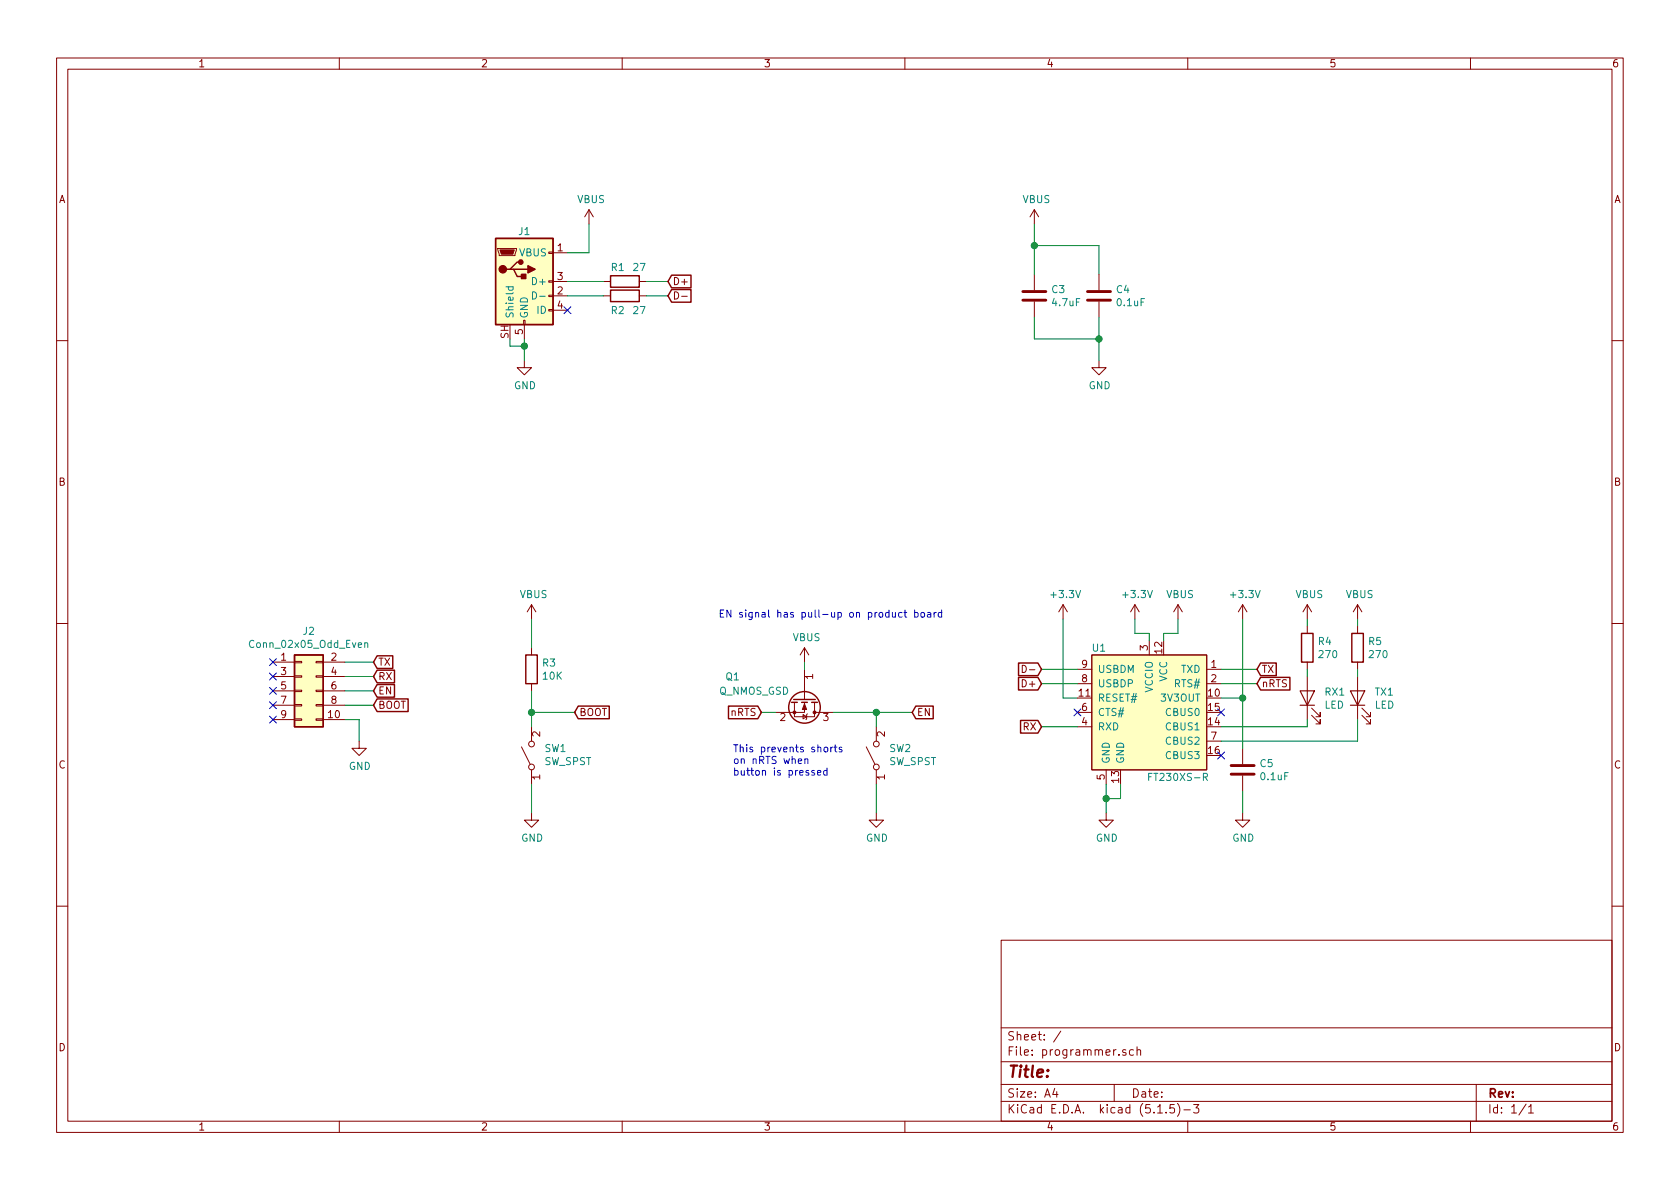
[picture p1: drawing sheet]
EESchema Schematic File Version 4
EELAYER 30 0
EELAYER END
$Descr A4 11693 8268
encoding utf-8
Sheet 1 1
Title ""
Date ""
Rev ""
Comp ""
Comment1 ""
Comment2 ""
Comment3 ""
Comment4 ""
$EndDescr
$Comp
L My_Symbols:10118192-0001LF J1
U 1 1
P 3650 1950
F 0 "J1" H 3650 2300 50  0000 C CNN
F 1 "10118192-0001LF" H 3707 2326 50  0001 C CNN
F 2 "digikey-footprints:USB_Micro_B_Female_10118192" H 3800 1900 50  0001 C CNN
F 3 "~" H 3800 1900 50  0001 C CNN
F 4 "C132564" H 3650 1950 50  0001 C CNN "LCSC Part Number"
	1    3650 1950
	1    0    0    -1  
$EndComp
$Comp
L Connector_Generic:Conn_02x05_Odd_Even J2
U 1 1
P 2100 4800
F 0 "J2" H 2150 5217 50  0000 C CNN
F 1 "Conn_02x05_Odd_Even" H 2150 5126 50  0000 C CNN
F 2 "Connector_PinSocket_2.54mm:PinSocket_2x05_P2.54mm_Vertical" H 2100 4800 50  0001 C CNN
F 3 "~" H 2100 4800 50  0001 C CNN
F 4 "Unpopulated" H 2100 4800 50  0001 C CNN "LCSC Part Number"
	1    2100 4800
	1    0    0    -1  
$EndComp
$Comp
L dk_Interface-Controllers:FT230XS-R U1
U 1 1
P 8000 4850
F 0 "U1" H 7650 5200 50  0000 C CNN
F 1 "FT230XS-R" H 8200 4300 50  0000 C CNN
F 2 "Package_SO:SSOP-16_3.9x4.9mm_P0.635mm" H 8200 5050 60  0001 L CNN
F 3 "http://www.ftdichip.com/Support/Documents/DataSheets/ICs/DS_FT230X.pdf" H 8200 5150 60  0001 L CNN
F 4 "768-1135-1-ND" H 8200 5250 60  0001 L CNN "Digi-Key_PN"
F 5 "FT230XS-R" H 8200 5350 60  0001 L CNN "MPN"
F 6 "Integrated Circuits (ICs)" H 8200 5450 60  0001 L CNN "Category"
F 7 "Interface - Controllers" H 8200 5550 60  0001 L CNN "Family"
F 8 "http://www.ftdichip.com/Support/Documents/DataSheets/ICs/DS_FT230X.pdf" H 8200 5650 60  0001 L CNN "DK_Datasheet_Link"
F 9 "/product-detail/en/ftdi-future-technology-devices-international-ltd/FT230XS-R/768-1135-1-ND/3029155" H 8200 5750 60  0001 L CNN "DK_Detail_Page"
F 10 "IC USB SERIAL BASIC UART 16SSOP" H 8200 5850 60  0001 L CNN "Description"
F 11 "FTDI, Future Technology Devices International Ltd" H 8200 5950 60  0001 L CNN "Manufacturer"
F 12 "Active" H 8200 6050 60  0001 L CNN "Status"
F 13 "C69082" H 8000 4850 50  0001 C CNN "LCSC Part Number"
	1    8000 4850
	1    0    0    -1  
$EndComp
$Comp
L Device:R R1
U 1 1
P 4350 1950
F 0 "R1" V 4250 1900 50  0000 C CNN
F 1 "27" V 4250 2050 50  0000 C CNN
F 2 "Capacitor_SMD:C_0603_1608Metric" V 4280 1950 50  0001 C CNN
F 3 "~" H 4350 1950 50  0001 C CNN
F 4 " C137639" H 4350 1950 50  0001 C CNN "LCSC Part Number"
	1    4350 1950
	0    1    1    0   
$EndComp
$Comp
L Device:R R2
U 1 1
P 4350 2050
F 0 "R2" V 4450 2000 50  0000 C CNN
F 1 "27" V 4450 2150 50  0000 C CNN
F 2 "Capacitor_SMD:C_0603_1608Metric" V 4280 2050 50  0001 C CNN
F 3 "~" H 4350 2050 50  0001 C CNN
F 4 " C137639" H 4350 2050 50  0001 C CNN "LCSC Part Number"
	1    4350 2050
	0    1    1    0   
$EndComp
Wire Wire Line
	4500 1950 4650 1950
Wire Wire Line
	4500 2050 4650 2050
Text GLabel 4650 1950 2    50   Input ~ 0
D+
Text GLabel 4650 2050 2    50   Input ~ 0
D-
$Comp
L power:GND #PWR0103
U 1 1
P 3650 2500
F 0 "#PWR0103" H 3650 2250 50  0001 C CNN
F 1 "GND" H 3655 2327 50  0000 C CNN
F 2 "" H 3650 2500 50  0001 C CNN
F 3 "" H 3650 2500 50  0001 C CNN
	1    3650 2500
	1    0    0    -1  
$EndComp
Wire Wire Line
	3650 2500 3650 2400
Wire Wire Line
	3550 2350 3550 2400
Wire Wire Line
	3550 2400 3650 2400
Connection ~ 3650 2400
Wire Wire Line
	3650 2400 3650 2350
Wire Wire Line
	4100 1750 4100 1550
$Comp
L power:VBUS #PWR0104
U 1 1
P 4100 1550
F 0 "#PWR0104" H 4100 1400 50  0001 C CNN
F 1 "VBUS" H 4115 1723 50  0000 C CNN
F 2 "" H 4100 1550 50  0001 C CNN
F 3 "" H 4100 1550 50  0001 C CNN
	1    4100 1550
	1    0    0    -1  
$EndComp
Wire Wire Line
	3950 1750 4100 1750
$Comp
L power:VBUS #PWR0105
U 1 1
P 7200 1550
F 0 "#PWR0105" H 7200 1400 50  0001 C CNN
F 1 "VBUS" H 7215 1723 50  0000 C CNN
F 2 "" H 7200 1550 50  0001 C CNN
F 3 "" H 7200 1550 50  0001 C CNN
	1    7200 1550
	1    0    0    -1  
$EndComp
$Comp
L power:GND #PWR0106
U 1 1
P 7650 2500
F 0 "#PWR0106" H 7650 2250 50  0001 C CNN
F 1 "GND" H 7655 2327 50  0000 C CNN
F 2 "" H 7650 2500 50  0001 C CNN
F 3 "" H 7650 2500 50  0001 C CNN
	1    7650 2500
	1    0    0    -1  
$EndComp
$Comp
L Device:C C3
U 1 1
P 7200 2050
F 0 "C3" H 7315 2096 50  0000 L CNN
F 1 "4.7uF" H 7315 2005 50  0000 L CNN
F 2 "Capacitor_SMD:C_0603_1608Metric" H 7238 1900 50  0001 C CNN
F 3 "~" H 7200 2050 50  0001 C CNN
F 4 " C99226" H 7200 2050 50  0001 C CNN "LCSC Part Number"
F 5 "" H 7200 2050 50  0001 C CNN "Tolerance"
	1    7200 2050
	1    0    0    -1  
$EndComp
$Comp
L Device:C C4
U 1 1
P 7650 2050
F 0 "C4" H 7765 2096 50  0000 L CNN
F 1 "0.1uF" H 7765 2005 50  0000 L CNN
F 2 "Capacitor_SMD:C_0603_1608Metric" H 7688 1900 50  0001 C CNN
F 3 "~" H 7650 2050 50  0001 C CNN
F 4 "C24452" H 7650 2050 50  0001 C CNN "LCSC Part Number"
F 5 "" H 7650 2050 50  0001 C CNN "Tolerance"
	1    7650 2050
	1    0    0    -1  
$EndComp
Wire Wire Line
	7200 1550 7200 1700
Wire Wire Line
	7650 2200 7650 2350
Wire Wire Line
	7200 2200 7200 2350
Wire Wire Line
	7200 2350 7650 2350
Connection ~ 7650 2350
Wire Wire Line
	7650 2350 7650 2500
Wire Wire Line
	7650 1900 7650 1700
Wire Wire Line
	7650 1700 7200 1700
Connection ~ 7200 1700
Wire Wire Line
	7200 1700 7200 1900
Wire Wire Line
	8500 4650 8750 4650
Wire Wire Line
	8500 4750 8750 4750
Wire Wire Line
	8500 4850 8650 4850
Wire Wire Line
	8100 4450 8100 4400
Wire Wire Line
	8000 4450 8000 4400
Wire Wire Line
	7500 4650 7250 4650
Wire Wire Line
	7500 4750 7250 4750
Wire Wire Line
	7500 4850 7400 4850
Wire Wire Line
	7500 5050 7250 5050
NoConn ~ 8500 4950
NoConn ~ 7500 4950
NoConn ~ 8500 5250
Text GLabel 8750 4650 2    50   Input ~ 0
TX
Text GLabel 8750 4750 2    50   Input ~ 0
nRTS
Text GLabel 7250 4750 0    50   Input ~ 0
D+
Text GLabel 7250 4650 0    50   Input ~ 0
D-
Text GLabel 7250 5050 0    50   Input ~ 0
RX
$Comp
L Device:LED TX1
U 1 1
P 9450 4850
F 0 "TX1" V 9489 4733 50  0000 R CNN
F 1 "LED" V 9398 4733 50  0000 R CNN
F 2 "Capacitor_SMD:C_0603_1608Metric" H 9450 4850 50  0001 C CNN
F 3 "~" H 9450 4850 50  0001 C CNN
F 4 "C99290" H 9450 4850 50  0001 C CNN "LCSC Part Number"
	1    9450 4850
	0    -1   -1   0   
$EndComp
$Comp
L Device:LED RX1
U 1 1
P 9100 4850
F 0 "RX1" V 9139 4733 50  0000 R CNN
F 1 "LED" V 9048 4733 50  0000 R CNN
F 2 "Capacitor_SMD:C_0603_1608Metric" H 9100 4850 50  0001 C CNN
F 3 "~" H 9100 4850 50  0001 C CNN
F 4 "C125094 " H 9100 4850 50  0001 C CNN "LCSC Part Number"
	1    9100 4850
	0    -1   -1   0   
$EndComp
Wire Wire Line
	8500 5050 9100 5050
Wire Wire Line
	9100 5050 9100 5000
Wire Wire Line
	8500 5150 9450 5150
Wire Wire Line
	9450 5150 9450 5000
$Comp
L Device:R R4
U 1 1
P 9100 4500
F 0 "R4" H 9170 4546 50  0000 L CNN
F 1 "270" H 9170 4455 50  0000 L CNN
F 2 "Capacitor_SMD:C_0603_1608Metric" V 9030 4500 50  0001 C CNN
F 3 "~" H 9100 4500 50  0001 C CNN
F 4 "C137641" H 9100 4500 50  0001 C CNN "LCSC Part Number"
	1    9100 4500
	1    0    0    -1  
$EndComp
$Comp
L Device:R R5
U 1 1
P 9450 4500
F 0 "R5" H 9520 4546 50  0000 L CNN
F 1 "270" H 9520 4455 50  0000 L CNN
F 2 "Capacitor_SMD:C_0603_1608Metric" V 9380 4500 50  0001 C CNN
F 3 "~" H 9450 4500 50  0001 C CNN
F 4 "C137641" H 9450 4500 50  0001 C CNN "LCSC Part Number"
	1    9450 4500
	1    0    0    -1  
$EndComp
$Comp
L power:VBUS #PWR0107
U 1 1
P 9100 4300
F 0 "#PWR0107" H 9100 4150 50  0001 C CNN
F 1 "VBUS" H 9115 4473 50  0000 C CNN
F 2 "" H 9100 4300 50  0001 C CNN
F 3 "" H 9100 4300 50  0001 C CNN
	1    9100 4300
	1    0    0    -1  
$EndComp
$Comp
L power:VBUS #PWR0108
U 1 1
P 9450 4300
F 0 "#PWR0108" H 9450 4150 50  0001 C CNN
F 1 "VBUS" H 9465 4473 50  0000 C CNN
F 2 "" H 9450 4300 50  0001 C CNN
F 3 "" H 9450 4300 50  0001 C CNN
	1    9450 4300
	1    0    0    -1  
$EndComp
$Comp
L power:VBUS #PWR0109
U 1 1
P 8200 4300
F 0 "#PWR0109" H 8200 4150 50  0001 C CNN
F 1 "VBUS" H 8215 4473 50  0000 C CNN
F 2 "" H 8200 4300 50  0001 C CNN
F 3 "" H 8200 4300 50  0001 C CNN
	1    8200 4300
	1    0    0    -1  
$EndComp
$Comp
L power:+3.3V #PWR0110
U 1 1
P 7900 4300
F 0 "#PWR0110" H 7900 4150 50  0001 C CNN
F 1 "+3.3V" H 7915 4473 50  0000 C CNN
F 2 "" H 7900 4300 50  0001 C CNN
F 3 "" H 7900 4300 50  0001 C CNN
	1    7900 4300
	1    0    0    -1  
$EndComp
$Comp
L power:+3.3V #PWR0111
U 1 1
P 7400 4300
F 0 "#PWR0111" H 7400 4150 50  0001 C CNN
F 1 "+3.3V" H 7415 4473 50  0000 C CNN
F 2 "" H 7400 4300 50  0001 C CNN
F 3 "" H 7400 4300 50  0001 C CNN
	1    7400 4300
	1    0    0    -1  
$EndComp
$Comp
L power:+3.3V #PWR0112
U 1 1
P 8650 4300
F 0 "#PWR0112" H 8650 4150 50  0001 C CNN
F 1 "+3.3V" H 8665 4473 50  0000 C CNN
F 2 "" H 8650 4300 50  0001 C CNN
F 3 "" H 8650 4300 50  0001 C CNN
	1    8650 4300
	1    0    0    -1  
$EndComp
Wire Wire Line
	7900 4400 7900 4300
Wire Wire Line
	7900 4400 8000 4400
Wire Wire Line
	8200 4400 8200 4300
Wire Wire Line
	8100 4400 8200 4400
Wire Wire Line
	8650 4300 8650 4850
Wire Wire Line
	7400 4300 7400 4850
Wire Wire Line
	9100 4350 9100 4300
Wire Wire Line
	9450 4350 9450 4300
Wire Wire Line
	9450 4700 9450 4650
Wire Wire Line
	9100 4700 9100 4650
$Comp
L power:GND #PWR0113
U 1 1
P 7700 5650
F 0 "#PWR0113" H 7700 5400 50  0001 C CNN
F 1 "GND" H 7705 5477 50  0000 C CNN
F 2 "" H 7700 5650 50  0001 C CNN
F 3 "" H 7700 5650 50  0001 C CNN
	1    7700 5650
	1    0    0    -1  
$EndComp
Wire Wire Line
	7700 5450 7700 5550
Wire Wire Line
	7800 5450 7800 5550
Wire Wire Line
	7800 5550 7700 5550
Connection ~ 7700 5550
Wire Wire Line
	7700 5550 7700 5650
$Comp
L power:GND #PWR0114
U 1 1
P 6100 5650
F 0 "#PWR0114" H 6100 5400 50  0001 C CNN
F 1 "GND" H 6105 5477 50  0000 C CNN
F 2 "" H 6100 5650 50  0001 C CNN
F 3 "" H 6100 5650 50  0001 C CNN
	1    6100 5650
	1    0    0    -1  
$EndComp
$Comp
L power:GND #PWR0115
U 1 1
P 3700 5650
F 0 "#PWR0115" H 3700 5400 50  0001 C CNN
F 1 "GND" H 3705 5477 50  0000 C CNN
F 2 "" H 3700 5650 50  0001 C CNN
F 3 "" H 3700 5650 50  0001 C CNN
	1    3700 5650
	1    0    0    -1  
$EndComp
$Comp
L power:VBUS #PWR0116
U 1 1
P 3700 4300
F 0 "#PWR0116" H 3700 4150 50  0001 C CNN
F 1 "VBUS" H 3715 4473 50  0000 C CNN
F 2 "" H 3700 4300 50  0001 C CNN
F 3 "" H 3700 4300 50  0001 C CNN
	1    3700 4300
	1    0    0    -1  
$EndComp
$Comp
L Device:R R3
U 1 1
P 3700 4650
F 0 "R3" H 3770 4696 50  0000 L CNN
F 1 "10K" H 3770 4605 50  0000 L CNN
F 2 "Capacitor_SMD:C_0603_1608Metric" V 3630 4650 50  0001 C CNN
F 3 "~" H 3700 4650 50  0001 C CNN
F 4 "C99198" H 3700 4650 50  0001 C CNN "LCSC Part Number"
	1    3700 4650
	1    0    0    -1  
$EndComp
Wire Wire Line
	3700 4500 3700 4300
Wire Wire Line
	6100 5050 6100 4950
Connection ~ 3700 4950
Wire Wire Line
	3700 4950 3700 5050
Wire Wire Line
	3700 4800 3700 4950
Text GLabel 4000 4950 2    50   Input ~ 0
BOOT
Text GLabel 6350 4950 2    50   Input ~ 0
EN
Text GLabel 5300 4950 0    50   Input ~ 0
nRTS
$Comp
L power:VBUS #PWR0117
U 1 1
P 5600 4600
F 0 "#PWR0117" H 5600 4450 50  0001 C CNN
F 1 "VBUS" H 5615 4773 50  0000 C CNN
F 2 "" H 5600 4600 50  0001 C CNN
F 3 "" H 5600 4600 50  0001 C CNN
	1    5600 4600
	1    0    0    -1  
$EndComp
Text Notes 5000 4300 0    50   ~ 0
EN signal has pull-up on product board
$Comp
L Device:Q_NMOS_GSD Q1
U 1 1
P 5600 4850
F 0 "Q1" V 5450 4350 50  0000 C CNN
F 1 "Q_NMOS_GSD" V 5550 4500 50  0000 C CNN
F 2 "digikey-footprints:SOT-23-3" H 5800 4950 50  0001 C CNN
F 3 "~" H 5600 4850 50  0001 C CNN
F 4 " C71533" H 5600 4850 50  0001 C CNN "LCSC Part Number"
	1    5600 4850
	0    1    1    0   
$EndComp
Text Notes 5100 5400 0    50   ~ 0
This prevents shorts\non nRTS when\nbutton is pressed
Wire Wire Line
	5800 4950 6100 4950
Connection ~ 6100 4950
Wire Wire Line
	5300 4950 5400 4950
Wire Wire Line
	5600 4650 5600 4600
$Comp
L Device:C C5
U 1 1
P 8650 5350
F 0 "C5" H 8765 5396 50  0000 L CNN
F 1 "0.1uF" H 8765 5305 50  0000 L CNN
F 2 "Capacitor_SMD:C_0603_1608Metric" H 8688 5200 50  0001 C CNN
F 3 "~" H 8650 5350 50  0001 C CNN
F 4 "C24452" H 8650 5350 50  0001 C CNN "LCSC Part Number"
F 5 "" H 8650 5350 50  0001 C CNN "Tolerance"
	1    8650 5350
	1    0    0    -1  
$EndComp
$Comp
L power:GND #PWR0118
U 1 1
P 8650 5650
F 0 "#PWR0118" H 8650 5400 50  0001 C CNN
F 1 "GND" H 8655 5477 50  0000 C CNN
F 2 "" H 8650 5650 50  0001 C CNN
F 3 "" H 8650 5650 50  0001 C CNN
	1    8650 5650
	1    0    0    -1  
$EndComp
Wire Wire Line
	8650 5200 8650 4850
Wire Wire Line
	8650 5500 8650 5650
Connection ~ 8650 4850
Wire Wire Line
	2400 4600 2600 4600
Wire Wire Line
	2400 4700 2600 4700
Wire Wire Line
	2400 4800 2600 4800
Wire Wire Line
	2400 4900 2600 4900
$Comp
L power:GND #PWR0119
U 1 1
P 2500 5150
F 0 "#PWR0119" H 2500 4900 50  0001 C CNN
F 1 "GND" H 2505 4977 50  0000 C CNN
F 2 "" H 2500 5150 50  0001 C CNN
F 3 "" H 2500 5150 50  0001 C CNN
	1    2500 5150
	1    0    0    -1  
$EndComp
Wire Wire Line
	2400 5000 2500 5000
Wire Wire Line
	2500 5000 2500 5150
Text GLabel 2600 4600 2    50   Input ~ 0
TX
Text GLabel 2600 4700 2    50   Input ~ 0
RX
Text GLabel 2600 4800 2    50   Input ~ 0
EN
Text GLabel 2600 4900 2    50   Input ~ 0
BOOT
NoConn ~ 1900 4600
NoConn ~ 1900 4700
NoConn ~ 1900 4800
NoConn ~ 1900 4900
NoConn ~ 1900 5000
NoConn ~ 3950 2150
Wire Wire Line
	3950 1950 4200 1950
Wire Wire Line
	3950 2050 4200 2050
$Comp
L Switch:SW_SPST SW1
U 1 1
P 3700 5250
F 0 "SW1" V 3746 5162 50  0000 R CNN
F 1 "SW_SPST" V 3655 5162 50  0000 R CNN
F 2 "Button_Switch_SMD:SW_Push_1P1T_NO_6x6mm_H9.5mm" H 3700 5250 50  0001 C CNN
F 3 "~" H 3700 5250 50  0001 C CNN
F 4 "C221880" H 3700 5250 50  0001 C CNN "LCSC Part Number"
	1    3700 5250
	0    -1   -1   0   
$EndComp
$Comp
L Switch:SW_SPST SW2
U 1 1
P 6100 5250
F 0 "SW2" V 6146 5162 50  0000 R CNN
F 1 "SW_SPST" V 6055 5162 50  0000 R CNN
F 2 "Button_Switch_SMD:SW_Push_1P1T_NO_6x6mm_H9.5mm" H 6100 5250 50  0001 C CNN
F 3 "~" H 6100 5250 50  0001 C CNN
F 4 "C221880" H 6100 5250 50  0001 C CNN "LCSC Part Number"
	1    6100 5250
	0    -1   -1   0   
$EndComp
Wire Wire Line
	6100 4950 6350 4950
Wire Wire Line
	6100 5450 6100 5650
Wire Wire Line
	3700 5450 3700 5650
Wire Wire Line
	3700 4950 4000 4950
$EndSCHEMATC
